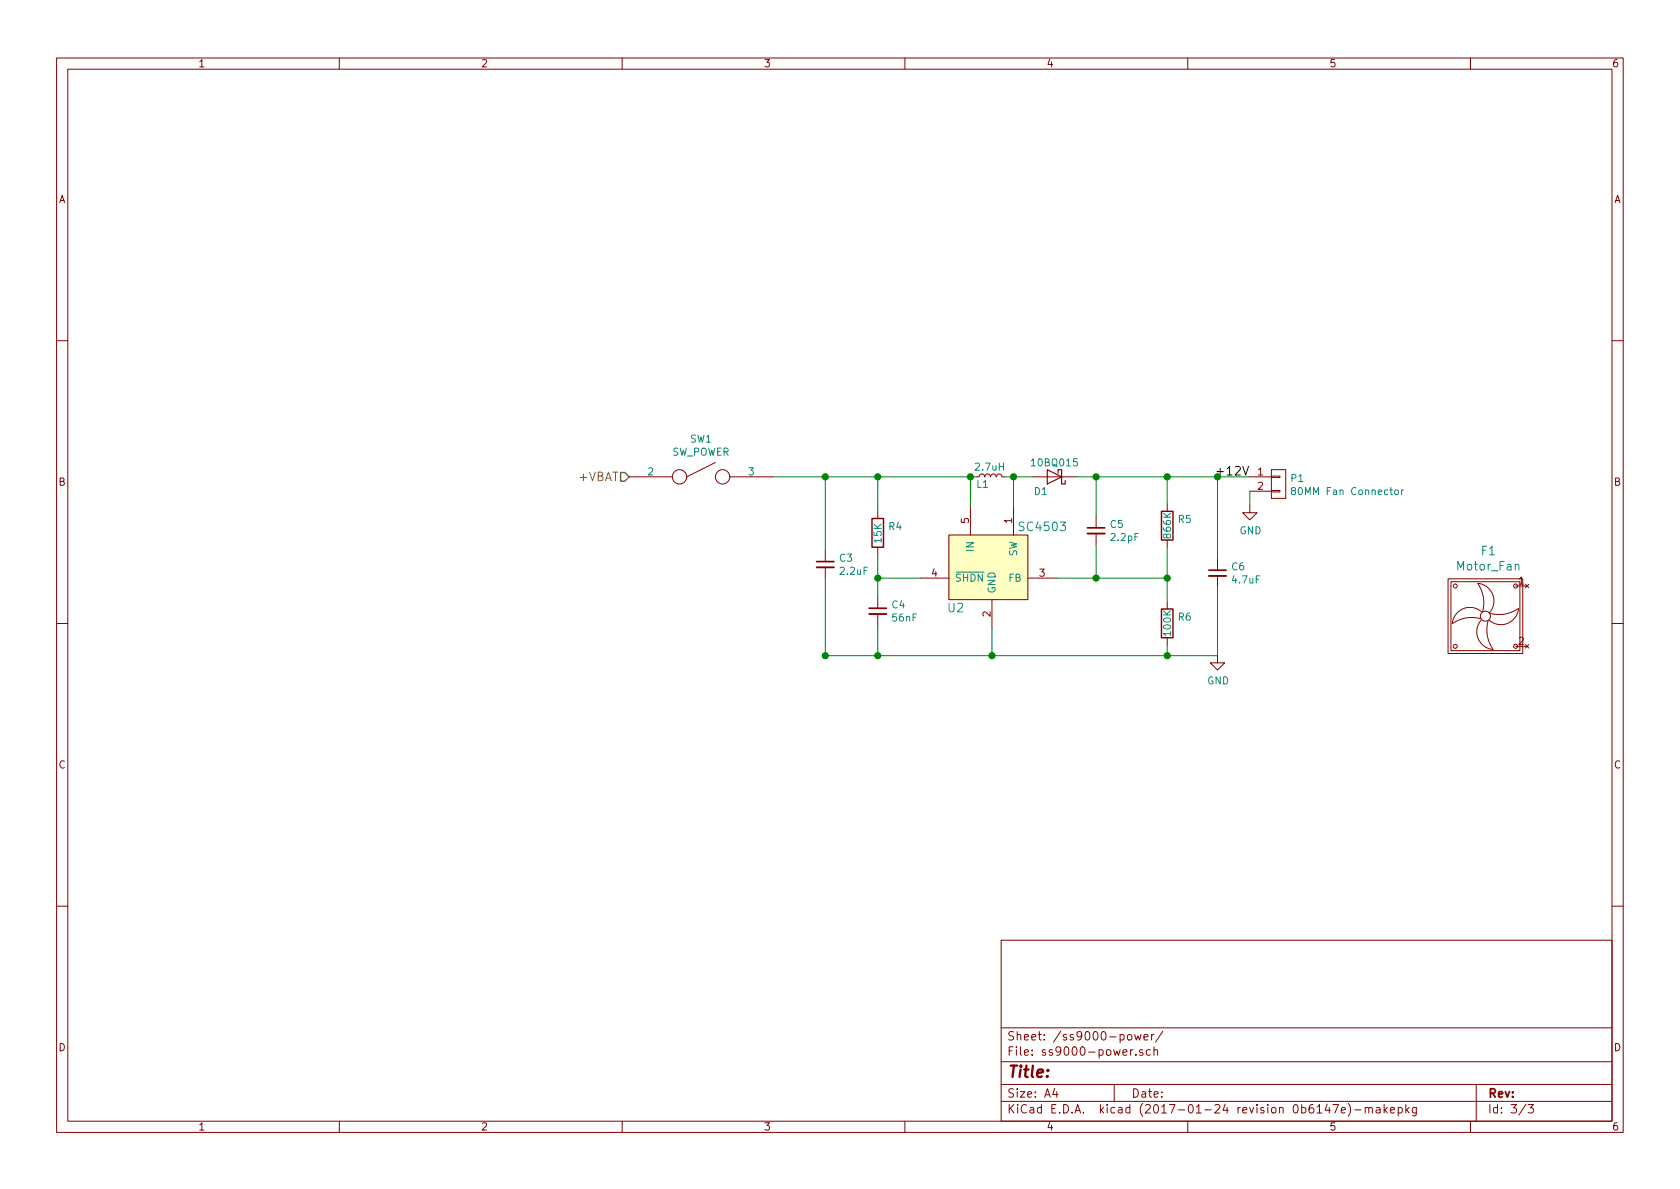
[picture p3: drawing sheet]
EESchema Schematic File Version 2
LIBS:power
LIBS:device
LIBS:transistors
LIBS:conn
LIBS:linear
LIBS:regul
LIBS:74xx
LIBS:cmos4000
LIBS:adc-dac
LIBS:memory
LIBS:xilinx
LIBS:microcontrollers
LIBS:dsp
LIBS:microchip
LIBS:analog_switches
LIBS:motorola
LIBS:texas
LIBS:intel
LIBS:audio
LIBS:interface
LIBS:digital-audio
LIBS:philips
LIBS:display
LIBS:cypress
LIBS:siliconi
LIBS:opto
LIBS:atmel
LIBS:contrib
LIBS:valves
LIBS:semtech-sc4503
LIBS:micrchip-mcp73831
LIBS:usbmicro
LIBS:motor_fan
LIBS:spst_revb
LIBS:SolderSniffer9000-cache
EELAYER 26 0
EELAYER END
$Descr A4 11693 8268
encoding utf-8
Sheet 3 3
Title ""
Date ""
Rev ""
Comp ""
Comment1 ""
Comment2 ""
Comment3 ""
Comment4 ""
$EndDescr
$Comp
L Semtech-SC4503 U2
U 1 1
P 6905 3815
F 0 "U2" H 6590 3410 60  0000 L CNN
F 1 "SC4503" H 7080 3975 60  0000 L CNN
F 2 "semtech-sc4503:SEMTECH-SC4503" H 6905 3815 60  0001 C CNN
F 3 "" H 6905 3815 60  0001 C CNN
	1    6905 3815
	1    0    0    -1  
$EndComp
$Comp
L C_Small C4
U 1 1
P 6110 4245
F 0 "C4" H 6202 4291 50  0000 L CNN
F 1 "56nF" H 6202 4200 50  0000 L CNN
F 2 "Capacitors_SMD:C_0805" H 6110 4245 50  0001 C CNN
F 3 "" H 6110 4245 50  0001 C CNN
	1    6110 4245
	1    0    0    -1  
$EndComp
$Comp
L C_Small C3
U 1 1
P 5745 3920
F 0 "C3" H 5837 3966 50  0000 L CNN
F 1 "2.2uF" H 5837 3875 50  0000 L CNN
F 2 "Capacitors_SMD:C_0805" H 5745 3920 50  0001 C CNN
F 3 "" H 5745 3920 50  0001 C CNN
	1    5745 3920
	1    0    0    -1  
$EndComp
$Comp
L R R4
U 1 1
P 6110 3700
F 0 "R4" H 6180 3746 50  0000 L CNN
F 1 "15K" V 6110 3620 50  0000 L CNN
F 2 "Resistors_SMD:R_0805" V 6040 3700 50  0001 C CNN
F 3 "" H 6110 3700 50  0001 C CNN
	1    6110 3700
	1    0    0    -1  
$EndComp
$Comp
L L_Small L1
U 1 1
P 6895 3310
F 0 "L1" V 6840 3365 50  0000 C CNN
F 1 "2.7uH" V 6960 3315 50  0000 C CNN
F 2 "Bourns_SRN4018_2R7M:Bourns_SRN4018_2R7M" H 6895 3310 50  0001 C CNN
F 3 "" H 6895 3310 50  0001 C CNN
	1    6895 3310
	0    -1   -1   0   
$EndComp
$Comp
L C_Small C5
U 1 1
P 7630 3685
F 0 "C5" H 7722 3731 50  0000 L CNN
F 1 "2.2pF" H 7722 3640 50  0000 L CNN
F 2 "Capacitors_SMD:C_0805" H 7630 3685 50  0001 C CNN
F 3 "" H 7630 3685 50  0001 C CNN
	1    7630 3685
	1    0    0    -1  
$EndComp
$Comp
L R R5
U 1 1
P 8125 3650
F 0 "R5" H 8195 3696 50  0000 L CNN
F 1 "866K" V 8125 3550 50  0000 L CNN
F 2 "Resistors_SMD:R_0805" V 8055 3650 50  0001 C CNN
F 3 "" H 8125 3650 50  0001 C CNN
	1    8125 3650
	1    0    0    -1  
$EndComp
$Comp
L R R6
U 1 1
P 8125 4330
F 0 "R6" H 8195 4376 50  0000 L CNN
F 1 "100K" V 8125 4230 50  0000 L CNN
F 2 "Resistors_SMD:R_0805" V 8055 4330 50  0001 C CNN
F 3 "" H 8125 4330 50  0001 C CNN
	1    8125 4330
	1    0    0    -1  
$EndComp
$Comp
L C_Small C6
U 1 1
P 8475 3980
F 0 "C6" H 8567 4026 50  0000 L CNN
F 1 "4.7uF" H 8567 3935 50  0000 L CNN
F 2 "Capacitors_SMD:C_0805" H 8475 3980 50  0001 C CNN
F 3 "" H 8475 3980 50  0001 C CNN
	1    8475 3980
	1    0    0    -1  
$EndComp
$Comp
L D_Schottky D1
U 1 1
P 7340 3310
F 0 "D1" H 7435 3415 50  0000 C CNN
F 1 "10BQ015" H 7340 3215 50  0000 C CNN
F 2 "w_smd_diode:do214aa" H 7340 3310 50  0001 C CNN
F 3 "" H 7340 3310 50  0001 C CNN
	1    7340 3310
	-1   0    0    1   
$EndComp
Wire Wire Line
	6110 4145 6110 3850
Wire Wire Line
	6405 4015 6110 4015
Connection ~ 6110 4015
Wire Wire Line
	6755 3515 6755 3310
Wire Wire Line
	5380 3310 6795 3310
Wire Wire Line
	6995 3310 7190 3310
Wire Wire Line
	7055 3310 7055 3515
Connection ~ 7055 3310
Wire Wire Line
	7355 4015 8125 4015
Wire Wire Line
	7630 4015 7630 3785
Wire Wire Line
	7630 3585 7630 3310
Wire Wire Line
	7490 3310 8700 3310
Wire Wire Line
	8125 3310 8125 3500
Connection ~ 7630 3310
Wire Wire Line
	8125 3800 8125 4180
Connection ~ 8125 4015
Connection ~ 7630 4015
Wire Wire Line
	8125 4555 8125 4480
Wire Wire Line
	8475 4555 8475 4080
Wire Wire Line
	8475 3310 8475 3880
Connection ~ 8125 3310
Wire Wire Line
	6110 4345 6110 4555
Connection ~ 8125 4555
Wire Wire Line
	6905 4555 6905 4365
Connection ~ 6905 4555
$Comp
L GND #PWR08
U 1 1
P 8475 4555
F 0 "#PWR08" H 8475 4305 50  0001 C CNN
F 1 "GND" H 8480 4382 50  0000 C CNN
F 2 "" H 8475 4555 50  0001 C CNN
F 3 "" H 8475 4555 50  0001 C CNN
	1    8475 4555
	1    0    0    -1  
$EndComp
Wire Wire Line
	6110 3550 6110 3310
Connection ~ 6755 3310
Wire Wire Line
	5745 3310 5745 3820
Connection ~ 6110 3310
Wire Wire Line
	5745 4020 5745 4555
Connection ~ 6110 4555
Text Label 8700 3310 2    60   ~ 0
+12V
Connection ~ 8475 3310
Connection ~ 5745 3310
Connection ~ 5745 4555
Wire Wire Line
	5745 4555 8475 4555
$Comp
L CONN_01X02 P1
U 1 1
P 8900 3360
F 0 "P1" H 8978 3401 50  0000 L CNN
F 1 "80MM Fan Connector" H 8978 3310 50  0000 L CNN
F 2 "Connector_OnShore_OSTTE020104:Connector_OnShore_OSTTE020104" H 8900 3360 50  0001 C CNN
F 3 "" H 8900 3360 50  0001 C CNN
	1    8900 3360
	1    0    0    -1  
$EndComp
Wire Wire Line
	8700 3410 8700 3510
$Comp
L GND #PWR09
U 1 1
P 8700 3510
F 0 "#PWR09" H 8700 3260 50  0001 C CNN
F 1 "GND" H 8705 3337 50  0000 C CNN
F 2 "" H 8700 3510 50  0001 C CNN
F 3 "" H 8700 3510 50  0001 C CNN
	1    8700 3510
	1    0    0    -1  
$EndComp
Text HLabel 4380 3310 0    60   Input ~ 0
+VBAT
$Comp
L Motor_Fan F1
U 1 1
P 10340 4280
F 0 "F1" H 10361 4737 60  0000 C CNN
F 1 "Motor_Fan" H 10361 4631 60  0000 C CNN
F 2 "Motor_Fan:Motor_Fan" H 10365 4255 60  0001 C CNN
F 3 "" H 10365 4255 60  0001 C CNN
	1    10340 4280
	1    0    0    -1  
$EndComp
$Comp
L SPST_REVB SW1
U 1 1
P 4880 3310
F 0 "SW1" H 4880 3575 50  0000 C CNN
F 1 "SW_POWER" H 4880 3484 50  0000 C CNN
F 2 "Switches_C&K_SS_12D07:Switches_C&K_SS12D07" H 4880 3310 50  0001 C CNN
F 3 "" H 4880 3310 50  0000 C CNN
	1    4880 3310
	1    0    0    -1  
$EndComp
$EndSCHEMATC
